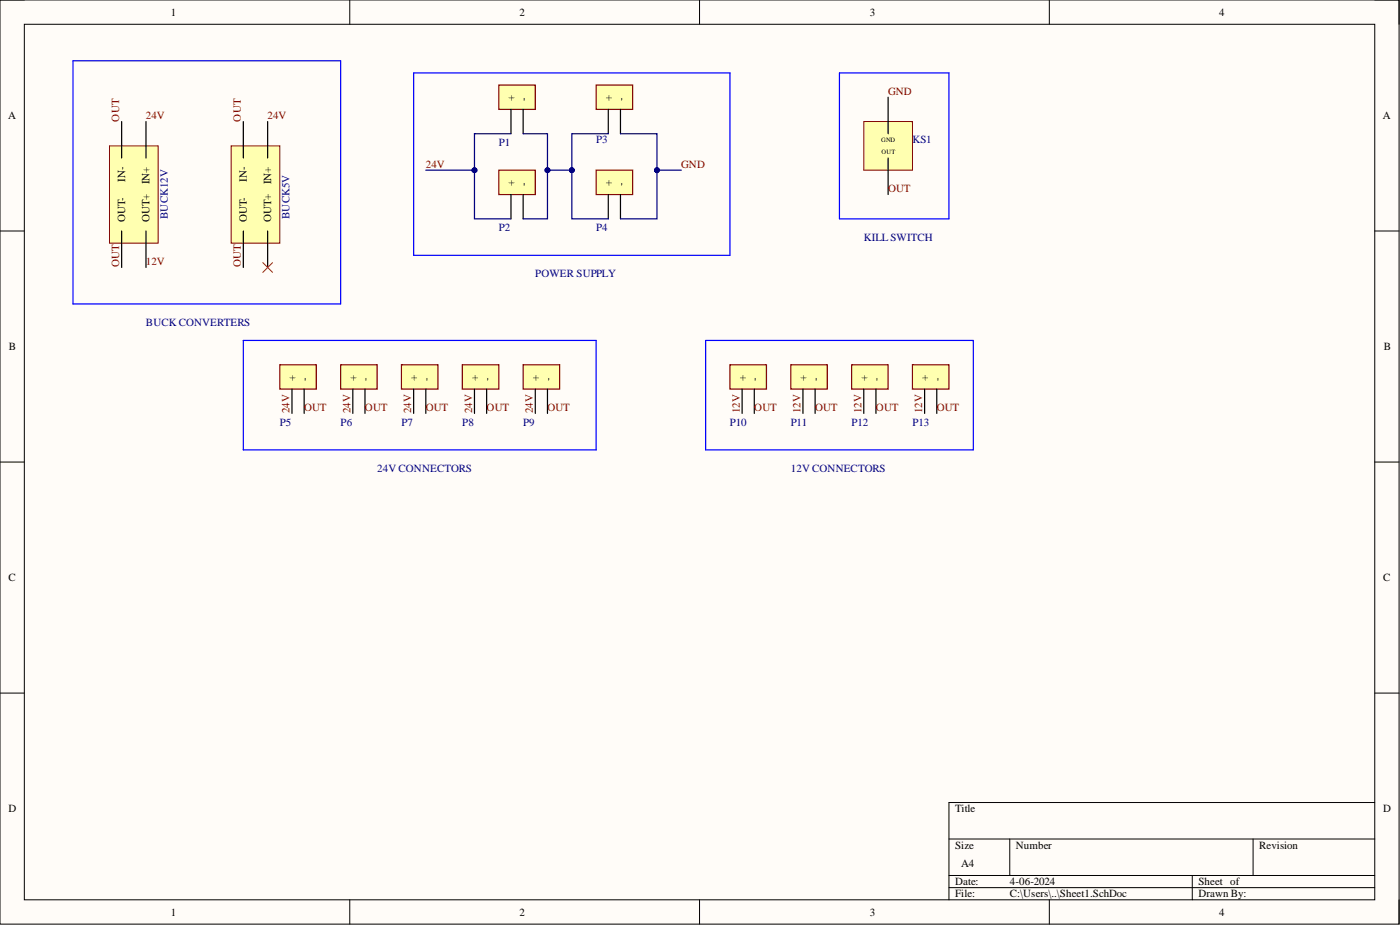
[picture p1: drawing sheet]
<svg xmlns="http://www.w3.org/2000/svg" width="292mm" height="193mm" viewBox="0 0 292 193" stroke-linecap="round" stroke-linejoin="round" font-family="sans-serif">
<path d="M0 0h291.9v192.8h-291.9z" fill-rule="evenodd" fill="#fffcf8"/>
<path d="M0 0h291.9v192.8h-291.9z" fill="none" stroke="#000" stroke-width=".21"/>
<path d="M5.1 5.1h281.7v182.6h-281.7z" fill-rule="evenodd" fill="#fffcf8"/>
<g fill="none" stroke="#000" stroke-width=".21">
<path d="M0 0h5.1M73 0v5.1M146 0v5.1M218.9 0v5.1M286.8 0h5.1v5.1M5.1 5.1h281.7v182.6h-281.7zM0 48.2h5.1M286.8 48.2h5.1M0 96.4h5.1M286.8 96.4h5.1M0 144.6h5.1M286.8 144.6h5.1"/>
<path d="M198 175h88.8M210.7 175v7.6M261.4 175v7.6M286.8 167.4h-88.8v20.3M73 187.7v5.1M146 187.7v5.1M198 182.6h88.8M198 185.2h88.8M218.9 187.7v5.1M248.8 182.6v5.1M291.9 187.7v5.1"/>
</g>
<path d="M104.1 17.7h7.6v5.1h-7.6z" fill-rule="evenodd" fill="#ffffb0"/>
<path d="M104.1 17.7h7.6v5.1h-7.6z" fill="none" stroke="#800000" stroke-width=".25"/>
<path d="M106.6 22.8v5.1M109.1 22.8v5.1" fill="none" stroke="#000" stroke-width=".25"/>
<path d="M124.4 17.7h7.6v5.1h-7.6z" fill-rule="evenodd" fill="#ffffb0"/>
<path d="M124.4 17.7h7.6v5.1h-7.6z" fill="none" stroke="#800000" stroke-width=".25"/>
<path d="M126.9 22.8v5.1M129.5 22.8v5.1" fill="none" stroke="#000" stroke-width=".25"/>
<path d="M104.1 35.5h7.6v5.1h-7.6z" fill-rule="evenodd" fill="#ffffb0"/>
<path d="M104.1 35.5h7.6v5.1h-7.6z" fill="none" stroke="#800000" stroke-width=".25"/>
<path d="M106.6 40.6v5.1M109.1 40.6v5.1" fill="none" stroke="#000" stroke-width=".25"/>
<path d="M124.4 35.5h7.6v5.1h-7.6z" fill-rule="evenodd" fill="#ffffb0"/>
<path d="M124.4 35.5h7.6v5.1h-7.6z" fill="none" stroke="#800000" stroke-width=".25"/>
<path d="M126.9 40.6v5.1M129.5 40.6v5.1" fill="none" stroke="#000" stroke-width=".25"/>
<path d="M58.4 76.1h7.6v5.1h-7.6z" fill-rule="evenodd" fill="#ffffb0"/>
<path d="M58.4 76.1h7.6v5.1h-7.6z" fill="none" stroke="#800000" stroke-width=".25"/>
<path d="M60.9 81.2v5M63.5 81.2v5" fill="none" stroke="#000" stroke-width=".25"/>
<path d="M71.1 76.1h7.6v5.1h-7.6z" fill-rule="evenodd" fill="#ffffb0"/>
<path d="M71.1 76.1h7.6v5.1h-7.6z" fill="none" stroke="#800000" stroke-width=".25"/>
<path d="M73.6 81.2v5M76.2 81.2v5" fill="none" stroke="#000" stroke-width=".25"/>
<path d="M83.8 76.1h7.6v5.1h-7.6z" fill-rule="evenodd" fill="#ffffb0"/>
<path d="M83.8 76.1h7.6v5.1h-7.6z" fill="none" stroke="#800000" stroke-width=".25"/>
<path d="M86.3 81.2v5M88.8 81.2v5" fill="none" stroke="#000" stroke-width=".25"/>
<path d="M96.5 76.1h7.6v5.1h-7.6z" fill-rule="evenodd" fill="#ffffb0"/>
<path d="M96.5 76.1h7.6v5.1h-7.6z" fill="none" stroke="#800000" stroke-width=".25"/>
<path d="M99 81.2v5M101.5 81.2v5" fill="none" stroke="#000" stroke-width=".25"/>
<path d="M109.1 76.1h7.7v5.1h-7.7z" fill-rule="evenodd" fill="#ffffb0"/>
<path d="M109.1 76.1h7.7v5.1h-7.7z" fill="none" stroke="#800000" stroke-width=".25"/>
<path d="M111.7 81.2v5M114.2 81.2v5" fill="none" stroke="#000" stroke-width=".25"/>
<path d="M152.3 76.1h7.6v5.1h-7.6z" fill-rule="evenodd" fill="#ffffb0"/>
<path d="M152.3 76.1h7.6v5.1h-7.6z" fill="none" stroke="#800000" stroke-width=".25"/>
<path d="M154.8 81.2v5M157.4 81.2v5" fill="none" stroke="#000" stroke-width=".25"/>
<path d="M165 76.1h7.6v5.1h-7.6z" fill-rule="evenodd" fill="#ffffb0"/>
<path d="M165 76.1h7.6v5.1h-7.6z" fill="none" stroke="#800000" stroke-width=".25"/>
<path d="M167.5 81.2v5M170.1 81.2v5" fill="none" stroke="#000" stroke-width=".25"/>
<path d="M177.7 76.1h7.6v5.1h-7.6z" fill-rule="evenodd" fill="#ffffb0"/>
<path d="M177.7 76.1h7.6v5.1h-7.6z" fill="none" stroke="#800000" stroke-width=".25"/>
<path d="M180.2 81.2v5M182.8 81.2v5" fill="none" stroke="#000" stroke-width=".25"/>
<path d="M190.4 76.1h7.6v5.1h-7.6z" fill-rule="evenodd" fill="#ffffb0"/>
<path d="M190.4 76.1h7.6v5.1h-7.6z" fill="none" stroke="#800000" stroke-width=".25"/>
<path d="M192.9 81.2v5M195.5 81.2v5" fill="none" stroke="#000" stroke-width=".25"/>
<path d="M180.2 25.4h10.2v10.1h-10.2z" fill-rule="evenodd" fill="#ffffb0"/>
<path d="M180.2 25.4h10.2v10.1h-10.2z" fill="none" stroke="#800000" stroke-width=".21"/>
<path d="M185.3 20.3v7.6M185.3 33v7.6" fill="none" stroke="#000" stroke-width=".25"/>
<path d="M22.8 30.4h10.2v20.3h-10.2z" fill-rule="evenodd" fill="#ffffb0"/>
<path d="M22.8 30.4h10.2v20.3h-10.2z" fill="none" stroke="#800000" stroke-width=".21"/>
<path d="M25.4 25.4v7.6M30.5 25.4v7.6M25.4 48.2v7.6M30.5 48.2v7.6" fill="none" stroke="#000" stroke-width=".25"/>
<path d="M48.2 30.4h10.2v20.3h-10.2z" fill-rule="evenodd" fill="#ffffb0"/>
<path d="M48.2 30.4h10.2v20.3h-10.2z" fill="none" stroke="#800000" stroke-width=".21"/>
<path d="M50.8 25.4v7.6M55.8 25.4v7.6M50.8 48.2v7.6M55.8 48.2v7.6" fill="none" stroke="#000" stroke-width=".25"/>
<path d="M15.2 12.7h55.9v50.7h-55.9zM86.3 15.2h66v38.1h-66zM175.1 15.2h22.9v30.5h-22.9zM50.8 71h73.6v22.9h-73.6zM147.2 71h55.9v22.9h-55.9z" fill="none" stroke="#00f" stroke-width=".25"/>
<path d="M109.1 27.9h5.1v17.8h-5.1" fill="none" stroke="#000080" stroke-width=".25"/>
<circle cx="114.2" cy="35.5" r=".51" fill="#000080"/>
<circle cx="114.2" cy="35.5" r=".51" fill="none" stroke="#000080" stroke-width=".21"/>
<path d="M126.9 27.9h-7.6v17.8h7.6" fill="none" stroke="#000080" stroke-width=".25"/>
<circle cx="119.3" cy="35.5" r=".51" fill="#000080"/>
<circle cx="119.3" cy="35.5" r=".51" fill="none" stroke="#000080" stroke-width=".21"/>
<path d="M114.2 35.5h5.1" fill="none" stroke="#000080" stroke-width=".25"/>
<circle cx="114.2" cy="35.5" r=".51" fill="#000080"/>
<circle cx="114.2" cy="35.5" r=".51" fill="none" stroke="#000080" stroke-width=".21"/>
<circle cx="119.3" cy="35.5" r=".51" fill="#000080"/>
<circle cx="119.3" cy="35.5" r=".51" fill="none" stroke="#000080" stroke-width=".21"/>
<path d="M106.6 27.9h-7.6v17.8h7.6" fill="none" stroke="#000080" stroke-width=".25"/>
<circle cx="99" cy="35.5" r=".51" fill="#000080"/>
<circle cx="99" cy="35.5" r=".51" fill="none" stroke="#000080" stroke-width=".21"/>
<path d="M88.8 35.5h10.2" fill="none" stroke="#000080" stroke-width=".25"/>
<circle cx="99" cy="35.5" r=".51" fill="#000080"/>
<circle cx="99" cy="35.5" r=".51" fill="none" stroke="#000080" stroke-width=".21"/>
<path d="M137.1 35.5h5" fill="none" stroke="#000080" stroke-width=".25"/>
<circle cx="137.1" cy="35.5" r=".51" fill="#000080"/>
<circle cx="137.1" cy="35.5" r=".51" fill="none" stroke="#000080" stroke-width=".21"/>
<path d="M129.5 27.9h7.6v17.8h-7.6" fill="none" stroke="#000080" stroke-width=".25"/>
<circle cx="137.1" cy="35.5" r=".51" fill="#000080"/>
<circle cx="137.1" cy="35.5" r=".51" fill="none" stroke="#000080" stroke-width=".21"/>
<path d="M54.8 54.8l2.1 2M56.9 54.8l-2.1 2" fill="none" stroke="#f00" stroke-width=".21"/>
<g font-size="2.3">
<text x="35.6" y="3.3">1</text>
<text x="108.4" y="3.3">2</text>
<text x="181.5" y="3.3">3</text>
<text x="254.3" y="3.3">4</text>
<text x="107.4" y="21" transform="rotate(-90 107.4 21)">+</text>
<text x="109.9" y="21" transform="rotate(-90 109.9 21)">-</text>
<text x="127.7" y="21" transform="rotate(-90 127.7 21)">+</text>
<text x="130.2" y="21" transform="rotate(-90 130.2 21)">-</text>
<text x="1.7" y="24.9">A</text>
<text x="288.5" y="24.9">A</text>
<text x="26.1" y="37.9" transform="rotate(-90 26.1 37.9)">IN-</text>
<text x="31.2" y="38.4" transform="rotate(-90 31.2 38.4)">IN+</text>
<text x="51.5" y="37.9" transform="rotate(-90 51.5 37.9)">IN-</text>
<text x="56.6" y="38.4" transform="rotate(-90 56.6 38.4)">IN+</text>
<text x="107.4" y="38.8" transform="rotate(-90 107.4 38.8)">+</text>
<text x="109.9" y="38.8" transform="rotate(-90 109.9 38.8)">-</text>
<text x="127.7" y="38.8" transform="rotate(-90 127.7 38.8)">+</text>
<text x="130.2" y="38.8" transform="rotate(-90 130.2 38.8)">-</text>
<text x="26.1" y="46.4" transform="rotate(-90 26.1 46.4)">OUT-</text>
<text x="31.2" y="46.4" transform="rotate(-90 31.2 46.4)">OUT+</text>
<text x="51.5" y="46.4" transform="rotate(-90 51.5 46.4)">OUT-</text>
<text x="56.6" y="46.4" transform="rotate(-90 56.6 46.4)">OUT+</text>
<text x="1.9" y="73.1">B</text>
<text x="288.7" y="73.1">B</text>
<text x="61.7" y="79.4" transform="rotate(-90 61.7 79.4)">+</text>
<text x="64.2" y="79.4" transform="rotate(-90 64.2 79.4)">-</text>
<text x="74.4" y="79.4" transform="rotate(-90 74.4 79.4)">+</text>
<text x="76.9" y="79.4" transform="rotate(-90 76.9 79.4)">-</text>
<text x="87.1" y="79.4" transform="rotate(-90 87.1 79.4)">+</text>
<text x="89.6" y="79.4" transform="rotate(-90 89.6 79.4)">-</text>
<text x="99.8" y="79.4" transform="rotate(-90 99.8 79.4)">+</text>
<text x="102.3" y="79.4" transform="rotate(-90 102.3 79.4)">-</text>
<text x="112.4" y="79.4" transform="rotate(-90 112.4 79.4)">+</text>
<text x="115" y="79.4" transform="rotate(-90 115 79.4)">-</text>
<text x="155.6" y="79.4" transform="rotate(-90 155.6 79.4)">+</text>
<text x="158.1" y="79.4" transform="rotate(-90 158.1 79.4)">-</text>
<text x="168.3" y="79.4" transform="rotate(-90 168.3 79.4)">+</text>
<text x="170.8" y="79.4" transform="rotate(-90 170.8 79.4)">-</text>
<text x="181" y="79.4" transform="rotate(-90 181 79.4)">+</text>
<text x="183.5" y="79.4" transform="rotate(-90 183.5 79.4)">-</text>
<text x="193.7" y="79.4" transform="rotate(-90 193.7 79.4)">+</text>
<text x="196.2" y="79.4" transform="rotate(-90 196.2 79.4)">-</text>
<text x="1.8" y="121.3">C</text>
<text x="288.6" y="121.3">C</text>
<text x="1.8" y="169.4">D</text>
<text x="199.3" y="169.4">Title</text>
<text x="288.6" y="169.4">D</text>
<text x="199.3" y="177.1">Size</text>
<text x="212" y="177.1">Number</text>
<text x="262.7" y="177.1">Revision</text>
<text x="199.3" y="184.7">Date:</text>
<text x="200.5" y="180.9">A4</text>
<text x="210.7" y="184.7">4-06-2024</text>
<text x="250" y="184.7">Sheet of</text>
<text x="35.6" y="191">1</text>
<text x="108.4" y="191">2</text>
<text x="181.5" y="191">3</text>
<text x="199.3" y="187.2">File:</text>
<text x="210.7" y="187.2">C:\Users\..\Sheet1.SchDoc</text>
<text x="250" y="187.2">Drawn By:</text>
<text x="254.3" y="191">4</text>
</g>
<g font-size="2.3" fill="#800000">
<text x="185.3" y="19.8">GND</text>
<text x="24.9" y="25.4" transform="rotate(-90 24.9 25.4)">OUT</text>
<text x="30.5" y="24.9">24V</text>
<text x="50.3" y="25.4" transform="rotate(-90 50.3 25.4)">OUT</text>
<text x="55.8" y="24.9">24V</text>
<text x="88.8" y="35">24V</text>
<text x="142.1" y="35">GND</text>
<text x="185.3" y="40.1">OUT</text>
<text x="24.9" y="55.8" transform="rotate(-90 24.9 55.8)">OUT</text>
<text x="30.5" y="55.3">12V</text>
<text x="50.3" y="55.8" transform="rotate(-90 50.3 55.8)">OUT</text>
<text x="60.4" y="86.2" transform="rotate(-90 60.4 86.2)">24V</text>
<text x="63.5" y="85.7">OUT</text>
<text x="73.1" y="86.2" transform="rotate(-90 73.1 86.2)">24V</text>
<text x="76.2" y="85.7">OUT</text>
<text x="85.8" y="86.2" transform="rotate(-90 85.8 86.2)">24V</text>
<text x="88.8" y="85.7">OUT</text>
<text x="98.5" y="86.2" transform="rotate(-90 98.5 86.2)">24V</text>
<text x="101.5" y="85.7">OUT</text>
<text x="111.2" y="86.2" transform="rotate(-90 111.2 86.2)">24V</text>
<text x="114.2" y="85.7">OUT</text>
<text x="154.3" y="86.2" transform="rotate(-90 154.3 86.2)">12V</text>
<text x="157.4" y="85.7">OUT</text>
<text x="167" y="86.2" transform="rotate(-90 167 86.2)">12V</text>
<text x="170.1" y="85.7">OUT</text>
<text x="179.7" y="86.2" transform="rotate(-90 179.7 86.2)">12V</text>
<text x="182.8" y="85.7">OUT</text>
<text x="192.4" y="86.2" transform="rotate(-90 192.4 86.2)">12V</text>
<text x="195.5" y="85.7">OUT</text>
</g>
<g font-size="2.3" fill="#000080">
<text x="124.4" y="29.9">P3</text>
<text x="190.4" y="29.9">KS1</text>
<text x="104.1" y="30.4">P1</text>
<text x="35" y="45.7" transform="rotate(-90 35 45.7)">BUCK12V</text>
<text x="60.4" y="45.7" transform="rotate(-90 60.4 45.7)">BUCK5V</text>
<text x="104.1" y="48.2">P2</text>
<text x="124.4" y="48.2">P4</text>
<text x="180.2" y="50.2">KILLSWITCH</text>
<text x="111.7" y="57.8">POWER SUPPLY</text>
<text x="30.5" y="68">BUCK CONVERTERS</text>
<text x="58.4" y="88.8">P5</text>
<text x="71.1" y="88.8">P6</text>
<text x="83.8" y="88.8">P7</text>
<text x="96.5" y="88.8">P8</text>
<text x="109.1" y="88.8">P9</text>
<text x="152.3" y="88.8">P10</text>
<text x="165" y="88.8">P11</text>
<text x="177.7" y="88.8">P12</text>
<text x="190.4" y="88.8">P13</text>
<text x="78.7" y="98.4">24V CONNECTORS</text>
<text x="165" y="98.4">12V CONNECTORS</text>
</g>
<g font-size="1.4">
<text x="183.9" y="29.6">GND</text>
<text x="183.9" y="32.1">OUT</text>
</g>
</svg>
